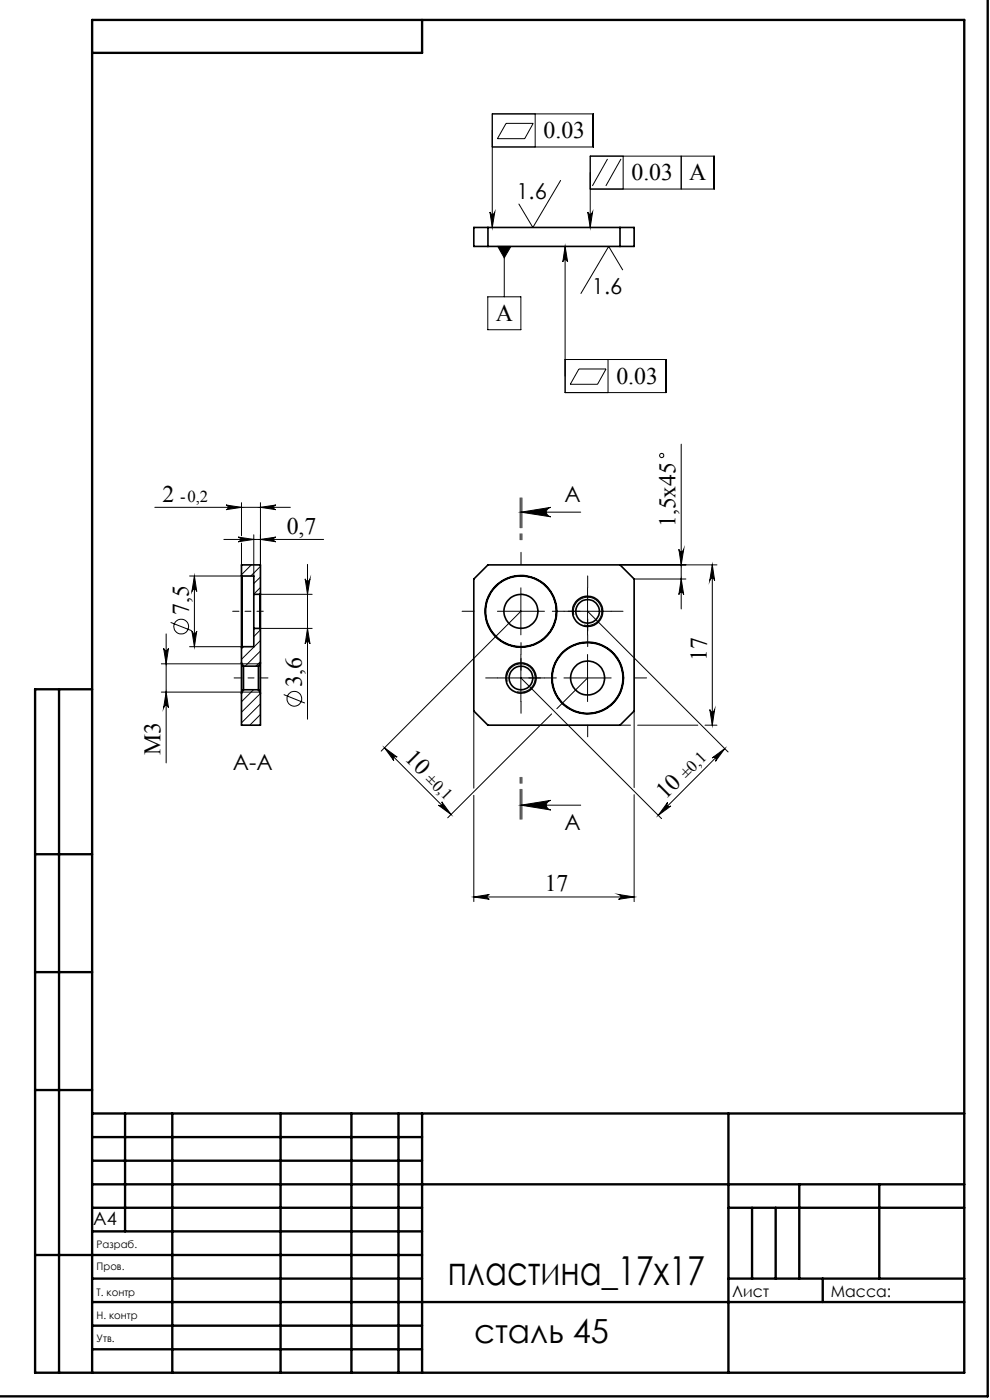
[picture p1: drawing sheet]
<svg xmlns="http://www.w3.org/2000/svg" width="210mm" height="297mm" viewBox="0 0 210 297" stroke-linecap="round" stroke-linejoin="round" font-family="sans-serif">
<g fill="none" stroke="#000" stroke-width=".21">
<path d="M104.4 31.2h21.4v-7h-21.4v24.1M107.4 26.2h5.7l-1.8 3.2h-5.8zM113.5 24.2v7M118.9 38.3l-5.9 10-2.9-5M128.9 33.7l-3.2 5.7M131.7 33.7l-3.2 5.7M132.2 33.1v7M144.5 33.1v7M103.9 45a.51 .51 0 0 0 .5 .4 .51 .51 0 0 0 .6-.4l-.6 3.3zM105.6 52.3h2.8l-1.4 2.4zM107 52.3v10.7M119.9 52.3l.5 3.3a.51 .51 0 0 0-.5-.5 .51 .51 0 0 0-.5 .5z"/>
<path d="M119.9 52.3v31h21.4v-7h-21.4M124.7 45a.51 .51 0 0 0 .5 .4 .51 .51 0 0 0 .5-.4l-.5 3.3zM125.2 40.1h26.3v-7h-26.3v15.2M132.1 57.3l-3-5-5.9 10M103.5 63h7v7h-7zM122.8 78.3h5.8l-1.8 3.2h-5.8zM129 76.3v7M144.5 94.2v35M32.8 107.6h28.8M47.5 114.4h21.2M47.9 107.1l3.3 .5-3.3 .5a.49 .49 0 0 0 .5-.5 .49 .49 0 0 0-.5-.5zM50.5 113.9l3.3 .5-3.3 .5a.49 .49 0 0 0 .5-.5 .49 .49 0 0 0-.5-.5z"/>
<path d="M51.2 106.6v7.1M51.2 115.2v4.6M53.3 119.8l-2.1 2.1M53.8 113.4v8.8M55.2 107.6l3.3-.5a.49 .49 0 0 0-.4 .5 .49 .49 0 0 0 .4 .5zM55.2 106.6v13.2M55.2 114.4l3.3-.5a.49 .49 0 0 0-.4 .5 .49 .49 0 0 0 .4 .5zM65.2 119.7v32.9M110.5 108.7h12.7M110.5 108.7l6.3-1.1a1.01 1.01 0 0 0-.9 1 1.01 1.01 0 0 0 .9 1zM131.5 119.8h20.6M144 116.5a.51 .51 0 0 0 .5 .5 .51 .51 0 0 0 .5-.5l-.5 3.3z"/>
<path d="M151.1 119.8l.5 3.4a.51 .51 0 0 0-.5-.6 .51 .51 0 0 0-.5 .6zM151.1 119.8v34M34.7 137.5a.51 .51 0 0 0 .5 .5 .51 .51 0 0 0 .5-.5l-.5 3.3zM35.2 134.5v27.4M36.2 132l4.5 1.8M40.2 122.2h11.1M40.2 137.2h11.1M40.7 133.9a.51 .51 0 0 0 .5 .5 .51 .51 0 0 0 .5-.5l-.5 3.3zM41.2 122.2v15M41.2 122.2l.5 3.3a.51 .51 0 0 0-.5-.5 .51 .51 0 0 0-.5 .5zM51.7 137.2l-.5 .4M55.1 126.1h11.1"/>
<path d="M55.1 133.3h11.1M55.2 120.2l-2 2M55.2 122.4l-1.4 1.4M55.2 124.6l-1.4 1.4M55.2 133.6l-1.4 1.4M55.2 135.9l-4 4M55.2 138.1l-3.2 3.2M64.7 122.8a.51 .51 0 0 0 .5 .5 .51 .51 0 0 0 .6-.5l-.6 3.3zM65.2 133.3l.6 3.3a.51 .51 0 0 0-.6-.5 .51 .51 0 0 0-.5 .5zM105.5 129.7h10M110.5 124.7v10M110.5 138.8v10"/>
<path d="M110.5 129.7l-29.6 29.6M119.6 129.7h10M121.7 130.5a3 3 0 0 1 2.7-3.8 3 3 0 0 1 3.2 3.3 3 3 0 0 1-3.7 2.6M124.6 129.7l29.8 29.8M124.6 124.7v10M124.6 138.8v10M134.5 122.8h11M144.5 122.8l.5 3.3a.51 .51 0 0 0-.5-.4 .51 .51 0 0 0-.5 .4zM34.2 146.8h17M34.2 140.8h17M35.2 146.8l.5 3.3a.51 .51 0 0 0-.5-.5 .51 .51 0 0 0-.5 .5zM51.4 146.8h3.7"/>
<path d="M51.4 140.8h3.7M53.8 146.3l-2.6 2.6M55.2 147.1l-4 4M55.2 149.3l-4 4M55.2 151.6l-2.2 2.2M55.2 140.4l-.9 .9M60.2 147.4l4.5 1.8M81.6 158.6l2.6 2a.51 .51 0 0 0-.7 0 .51 .51 0 0 0 0 .8zM81.6 158.6l14.1 14.2M100.5 150.8v16.4M105.5 143.8h10M107.6 144.6a2.99 2.99 0 0 1 2.6-3.8 2.99 2.99 0 0 1 3.3 3.3 2.99 2.99 0 0 1-3.8 2.6"/>
<path d="M110.5 143.8l29.8 29.9M117 151.4l-22 22.1M119.6 143.8h10M124.6 143.8l-6.5 6.6M131.5 153.8h2.2M134.5 150.8v16.3M135.3 153.8h12.7M149.5 153.8h2.6M150.6 150.5a.51 .51 0 0 0 .5 .5 .51 .51 0 0 0 .5-.5l-.5 3.3zM153.7 158.8l-14.1 14.2M93 170.8a.5 .5 0 0 0 .7 0 .5 .5 0 0 0 0-.7l2 2.7zM100.5 168.7v22.6"/>
<path d="M110.5 170.8h12.7M110.5 170.8l6.3-1a1.02 1.02 0 0 0-.9 1 1.02 1.02 0 0 0 .9 1zM134.5 168.6v22.7M141.6 170.2a.51 .51 0 0 0 0 .7 .51 .51 0 0 0 .7 .1l-2.7 2zM151.1 160.8l2.6-2-1.9 2.7a.5 .5 0 0 0 0-.7 .5 .5 0 0 0-.7 0zM100.5 190.3h34M100.5 190.3l3.3-.5a.51 .51 0 0 0-.5 .5 .51 .51 0 0 0 .5 .5zM131.2 189.8l3.3 .5-3.3 .5a.51 .51 0 0 0 .5-.5 .51 .51 0 0 0-.5-.5z"/>
<circle cx="140.4" cy="96.6" r=".45"/>
<circle cx="38.4" cy="132.9" r="1.56"/>
<circle cx="62.4" cy="148.2" r="1.55"/>
</g>
<path d="M110.3 105.6v10M110.7 105.6v10M110.3 173.8v-10M110.7 173.8v-10" fill="none" stroke="#000" stroke-width=".21" stroke-dasharray="6.3 1.3 1.3 1.3"/>
<path d="M56.8 143.8h-7.1" fill="none" stroke="#000" stroke-width=".21" stroke-dasharray="15.2 1.3 1.3 1.3" stroke-dashoffset="13.5"/>
<path d="M55.8 129.7h-6.5" fill="none" stroke="#000" stroke-width=".21" stroke-dasharray="15.2 1.3 1.3 1.3" stroke-dashoffset="13.9"/>
<g fill="none" stroke="#000" stroke-width=".5">
<path d="M209.5 -.1v296.3h-209.6M89.5 4.2v7h-70M12.5 146.2v145M19.5 146.2h-12.1v145h197.1v-287h-185v287M7.4 181.2h12.1M7.4 206.2h12.1M7.4 231.2h12.1M19.5 236.2h185M26.5 236.2v25M36.5 236.2v55M59.5 236.2v55M74.5 236.2v55"/>
<path d="M84.5 236.2v55M89.5 236.2v55M154.5 236.2v55M19.5 251.2h185M19.5 256.2h70M19.5 246.2h70M19.5 241.2h70M154.5 256.2h50M159.5 256.2v15M164.5 256.2v15M169.5 251.2v20M186.5 251.2v20"/>
<path d="M7.4 266.2h82.1M19.5 276.2h185M19.5 271.2h70M19.5 261.2h70M154.5 271.2h50M174.5 271.2v5M19.5 281.2h70M19.5 286.2h70"/>
</g>
<g fill="none" stroke="#000" stroke-width=".21" stroke-dasharray="15.2 1.3 1.3 1.3">
<path d="M110.5 119.7v-2.5M100.5 129.7h-2.5M110.5 138.8v-2.5M110.5 139.7v2.5M119.7 129.7h-2.5M120.5 129.7h2.5M124.7 124.7v-2.5M124.7 134.7v2.5M124.7 133.8v-2.5M129.7 129.7h2.5M105.5 143.8h-2.5M110.5 148.8v2.5"/>
<path d="M114.7 143.8h-2.5M115.5 143.8h2.5M124.7 153.8v2.5M134.7 143.8h2.5"/>
</g>
<g fill="#000">
<path d="M103.9 45a.51 .51 0 0 0 .5 .4 .51 .51 0 0 0 .6-.4l-.6 3.3zM119.9 52.3l.5 3.3a.51 .51 0 0 0-.5-.5 .51 .51 0 0 0-.5 .5zM124.7 45a.51 .51 0 0 0 .5 .4 .51 .51 0 0 0 .5-.4l-.5 3.3zM105.6 52.3l1.4 2.4 1.4-2.4z"/>
<path d="M55.2 107.6l3.3-.5a.49 .49 0 0 0-.4 .5 .49 .49 0 0 0 .4 .5zM47.9 107.1l3.3 .5-3.3 .5a.49 .49 0 0 0 .5-.5 .49 .49 0 0 0-.5-.5z"/>
<path d="M110.5 108.7l6.3-1.1a1.01 1.01 0 0 0-.9 1 1.01 1.01 0 0 0 .9 1zM110.5 170.8l6.3-1a1.02 1.02 0 0 0-.9 1 1.02 1.02 0 0 0 .9 1z"/>
<path d="M41.2 122.2l.5 3.3a.51 .51 0 0 0-.5-.5 .51 .51 0 0 0-.5 .5zM40.7 133.9a.51 .51 0 0 0 .5 .5 .51 .51 0 0 0 .5-.5l-.5 3.3zM64.7 122.8a.51 .51 0 0 0 .5 .5 .51 .51 0 0 0 .6-.5l-.6 3.3zM65.2 133.3l.6 3.3a.51 .51 0 0 0-.6-.5 .51 .51 0 0 0-.5 .5z"/>
<path d="M150.6 150.5a.51 .51 0 0 0 .5 .5 .51 .51 0 0 0 .5-.5l-.5 3.3zM151.1 119.8l.5 3.4a.51 .51 0 0 0-.5-.6 .51 .51 0 0 0-.5 .6zM144.5 122.8l.5 3.3a.51 .51 0 0 0-.5-.4 .51 .51 0 0 0-.5 .4zM144 116.5a.51 .51 0 0 0 .5 .5 .51 .51 0 0 0 .5-.5l-.5 3.3zM35.2 146.8l.5 3.3a.51 .51 0 0 0-.5-.5 .51 .51 0 0 0-.5 .5zM34.7 137.5a.51 .51 0 0 0 .5 .5 .51 .51 0 0 0 .5-.5l-.5 3.3z"/>
<path d="M81.6 158.6l2.6 2a.51 .51 0 0 0-.7 0 .51 .51 0 0 0 0 .8zM93 170.8a.5 .5 0 0 0 .7 0 .5 .5 0 0 0 0-.7l2 2.7z"/>
<path d="M141.6 170.2a.51 .51 0 0 0 0 .7 .51 .51 0 0 0 .7 .1l-2.7 2zM151.1 160.8l2.6-2-1.9 2.7a.5 .5 0 0 0 0-.7 .5 .5 0 0 0-.7 0z"/>
<path d="M100.5 190.3l3.3-.5a.51 .51 0 0 0-.5 .5 .51 .51 0 0 0 .5 .5zM131.2 189.8l3.3 .5-3.3 .5a.51 .51 0 0 0 .5-.5 .51 .51 0 0 0-.5-.5zM50.5 113.9l3.3 .5-3.3 .5a.49 .49 0 0 0 .5-.5 .49 .49 0 0 0-.5-.5zM55.2 114.4l3.3-.5a.49 .49 0 0 0-.4 .5 .49 .49 0 0 0 .4 .5z"/>
</g>
<g fill="none" stroke="#000" stroke-width=".35">
<path d="M100.5 48.3h34v4h-34zM103.5 48.3v4M131.5 48.3v4M51.2 122.1v15.2M51.2 122.1v-2.3h4v6.2M51.2 137.3v3.3M51.2 122.1l.1 .1M51.3 122.2v15M51.3 137.2l-.1 .1M51.3 122.2h2.5v3.9M53.8 126.1v7.2M53.8 133.3h1.3"/>
<path d="M53.8 126.1h1.3M53.8 133.3v3.9h-2.5M55.1 126.1v7.2M55.1 133.3l.1 .1M55.2 126v7.4M55.2 133.4v7.2M55.2 126l-.1 .1M100.5 122.8l3-3h28l3 3v28l-3 3h-28l-3-3zM51.2 140.6v6.4M51.2 147v6.8h4v-6.8M51.2 140.6l.4 .7M51.6 141.3v5"/>
<path d="M51.6 146.3l-.4 .7M51.6 146.3h3.2M51.6 141.3h3.2M54.8 141.3v5M54.8 146.3l.4 .7M55.2 140.6v6.4M55.2 140.6l-.4 .7"/>
<circle cx="110.5" cy="129.7" r="3.6"/>
<circle cx="110.5" cy="129.7" r="7.5"/>
<circle cx="110.5" cy="129.7" r="7.6"/>
<circle cx="124.6" cy="129.7" r="2.5"/>
<circle cx="124.6" cy="129.7" r="3.2"/>
<circle cx="110.5" cy="143.8" r="2.5"/>
<circle cx="110.5" cy="143.8" r="3.2"/>
<circle cx="124.6" cy="143.8" r="3.6"/>
<circle cx="124.7" cy="143.8" r="7.6"/>
<circle cx="124.7" cy="143.8" r="7.5"/>
</g>
<text font-size="8.5" x="95" y="272.5">пластина_17х17</text>
<text font-size="7.1" x="100.6" y="285">сталь 45</text>
<g font-size="5">
<text x="115.3" y="29.2">0.03</text>
<text x="133.9" y="38.2">0.03</text>
<text x="146.2" y="38.2">A</text>
<text x="105.2" y="68.1">A</text>
<text x="130.7" y="81.4">0.03</text>
<text x="34.5" y="106.4">2</text>
<text x="60.8" y="113.2">0,7</text>
<text x="143.3" y="111.8" transform="rotate(-90 143.3 111.8)">1,5x45</text>
<text x="40.1" y="130.4" transform="rotate(-90 40.1 130.4)">7,5</text>
<text x="149.9" y="140.2" transform="rotate(-90 149.9 140.2)">17</text>
<text x="64.1" y="145.7" transform="rotate(-90 64.1 145.7)">3,6</text>
<text x="34.1" y="160.2" transform="rotate(-90 34.1 160.2)">M3</text>
<text x="85.7" y="161.1" transform="rotate(45 85.7 161.1)">10</text>
<text x="141.2" y="169.7" transform="rotate(-45 141.2 169.7)">10</text>
<text x="115.5" y="189.1">17</text>
</g>
<g font-size="4.7">
<text x="109.5" y="42.2">1.6</text>
<text x="125.6" y="62.3">1.6</text>
<text x="119.7" y="106.6">A</text>
<text x="49.4" y="163.4">A-A</text>
<text x="119.7" y="176.1">A</text>
</g>
<text font-size="3.9" x="19.8" y="260">A4</text>
<g font-size="3.5">
<text x="38.2" y="106.4">-0,2</text>
<text x="90.1" y="165.5" transform="rotate(45 90.1 165.5)">±0,1</text>
<text x="145.6" y="165.3" transform="rotate(-45 145.6 165.3)">±0,1</text>
</g>
<g font-size="3.4">
<text x="155.3" y="275.1">Лист</text>
<text x="176.3" y="275.1">Масса:</text>
</g>
<g font-size="2.2">
<text x="20.5" y="269.5">Пров.</text>
<text x="20.5" y="264.7">Разраб.</text>
<text x="20.5" y="274.9">Т. контр</text>
<text x="20.5" y="279.8">Н. контр</text>
<text x="20.5" y="284.8">Утв.</text>
</g>
</svg>
